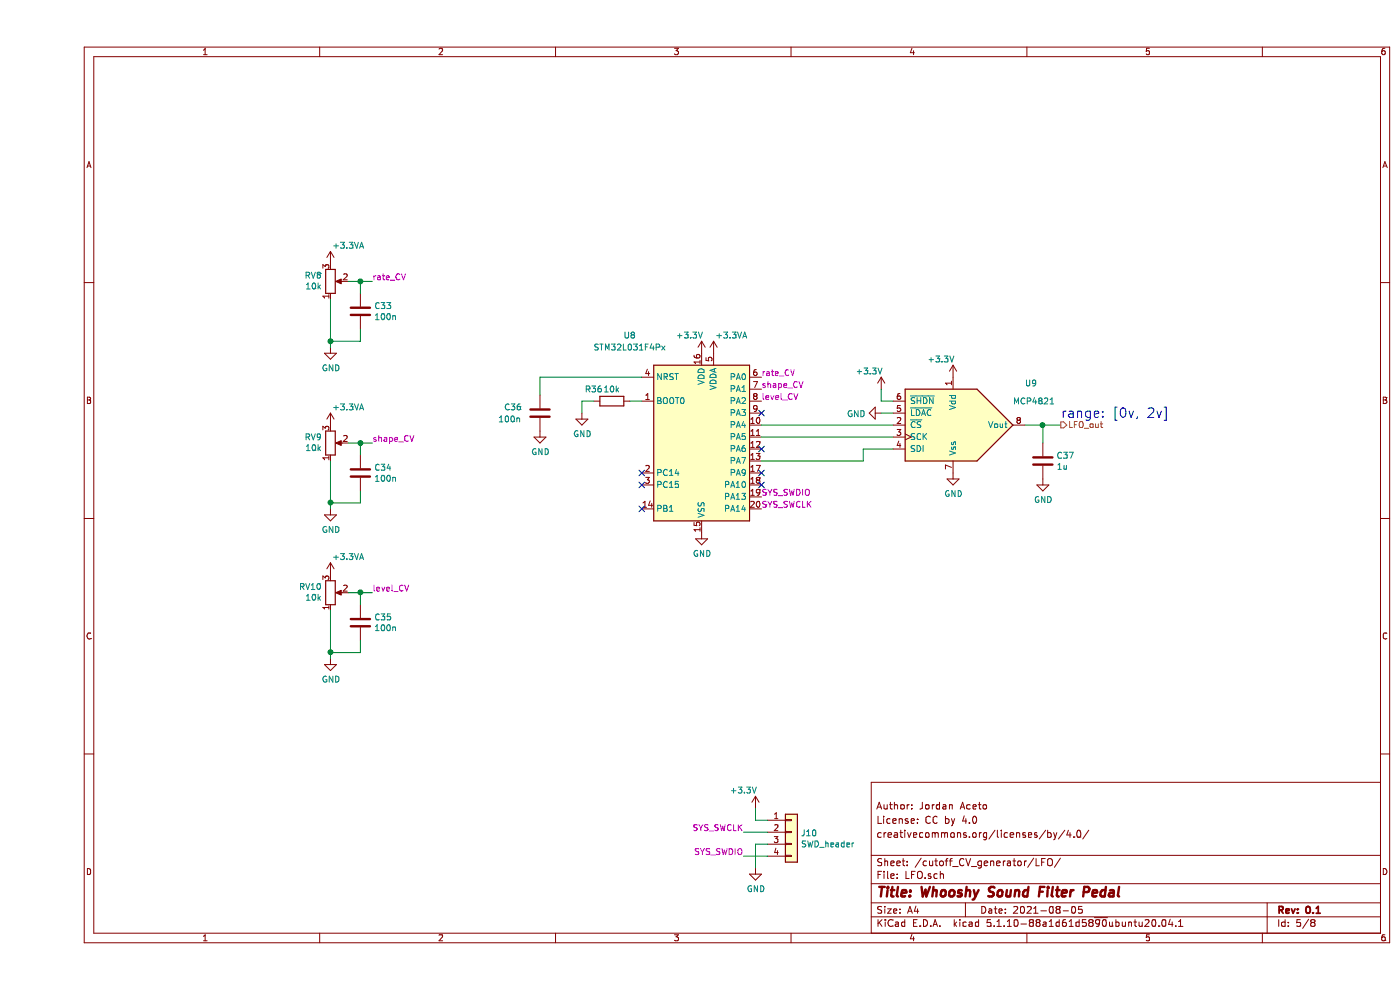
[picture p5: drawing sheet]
EESchema Schematic File Version 4
EELAYER 30 0
EELAYER END
$Descr A4 11693 8268
encoding utf-8
Sheet 5 8
Title "Whooshy Sound Filter Pedal"
Date "2021-08-05"
Rev "0.1"
Comp ""
Comment1 "creativecommons.org/licenses/by/4.0/"
Comment2 "License: CC by 4.0"
Comment3 "Author: Jordan Aceto"
Comment4 ""
$EndDescr
Text HLabel 8550 3550 2    50   Output ~ 0
LFO_out
$Comp
L MCU_ST_STM32L0:STM32L031F4Px U8
U 1 1
P 5550 3650
F 0 "U8" H 4950 4500 50  0000 C CNN
F 1 "STM32L031F4Px" H 4950 4400 50  0000 C CNN
F 2 "Package_SO:TSSOP-20_4.4x6.5mm_P0.65mm" H 5150 2950 50  0001 R CNN
F 3 "http://www.st.com/st-web-ui/static/active/en/resource/technical/document/datasheet/DM00140359.pdf" H 5550 3650 50  0001 C CNN
	1    5550 3650
	1    0    0    -1  
$EndComp
$Comp
L power:+3.3VA #PWR062
U 1 1
P 5650 2950
F 0 "#PWR062" H 5650 2800 50  0001 C CNN
F 1 "+3.3VA" H 5800 3100 50  0000 C CNN
F 2 "" H 5650 2950 50  0001 C CNN
F 3 "" H 5650 2950 50  0001 C CNN
	1    5650 2950
	1    0    0    -1  
$EndComp
$Comp
L power:+3.3V #PWR060
U 1 1
P 5550 2950
F 0 "#PWR060" H 5550 2800 50  0001 C CNN
F 1 "+3.3V" H 5450 3100 50  0000 C CNN
F 2 "" H 5550 2950 50  0001 C CNN
F 3 "" H 5550 2950 50  0001 C CNN
	1    5550 2950
	1    0    0    -1  
$EndComp
$Comp
L power:GND #PWR061
U 1 1
P 5550 4450
F 0 "#PWR061" H 5550 4200 50  0001 C CNN
F 1 "GND" H 5555 4277 50  0000 C CNN
F 2 "" H 5550 4450 50  0001 C CNN
F 3 "" H 5550 4450 50  0001 C CNN
	1    5550 4450
	1    0    0    -1  
$EndComp
$Comp
L Device:C C36
U 1 1
P 4200 3450
F 0 "C36" H 3900 3500 50  0000 L CNN
F 1 "100n" H 3850 3400 50  0000 L CNN
F 2 "Capacitor_SMD:C_0805_2012Metric" H 4238 3300 50  0001 C CNN
F 3 "~" H 4200 3450 50  0001 C CNN
	1    4200 3450
	1    0    0    -1  
$EndComp
$Comp
L Device:R R36
U 1 1
P 4800 3350
F 0 "R36" V 4700 3200 50  0000 C CNN
F 1 "10k" V 4700 3350 50  0000 C CNN
F 2 "Resistor_SMD:R_0805_2012Metric" V 4730 3350 50  0001 C CNN
F 3 "~" H 4800 3350 50  0001 C CNN
	1    4800 3350
	0    1    1    0   
$EndComp
Wire Wire Line
	4200 3300 4200 3150
Wire Wire Line
	4200 3150 5050 3150
Wire Wire Line
	5050 3350 4950 3350
$Comp
L power:GND #PWR058
U 1 1
P 4200 3600
F 0 "#PWR058" H 4200 3350 50  0001 C CNN
F 1 "GND" H 4205 3427 50  0000 C CNN
F 2 "" H 4200 3600 50  0001 C CNN
F 3 "" H 4200 3600 50  0001 C CNN
	1    4200 3600
	1    0    0    -1  
$EndComp
$Comp
L power:GND #PWR059
U 1 1
P 4550 3450
F 0 "#PWR059" H 4550 3200 50  0001 C CNN
F 1 "GND" H 4555 3277 50  0000 C CNN
F 2 "" H 4550 3450 50  0001 C CNN
F 3 "" H 4550 3450 50  0001 C CNN
	1    4550 3450
	1    0    0    -1  
$EndComp
Wire Wire Line
	4550 3450 4550 3350
Wire Wire Line
	4550 3350 4650 3350
$Comp
L power:+3.3V #PWR066
U 1 1
P 7650 3150
F 0 "#PWR066" H 7650 3000 50  0001 C CNN
F 1 "+3.3V" H 7550 3300 50  0000 C CNN
F 2 "" H 7650 3150 50  0001 C CNN
F 3 "" H 7650 3150 50  0001 C CNN
	1    7650 3150
	1    0    0    -1  
$EndComp
$Comp
L power:GND #PWR067
U 1 1
P 7650 3950
F 0 "#PWR067" H 7650 3700 50  0001 C CNN
F 1 "GND" H 7655 3777 50  0000 C CNN
F 2 "" H 7650 3950 50  0001 C CNN
F 3 "" H 7650 3950 50  0001 C CNN
	1    7650 3950
	1    0    0    -1  
$EndComp
$Comp
L Analog_DAC:MCP4821 U9
U 1 1
P 7650 3550
F 0 "U9" H 8250 3900 50  0000 L CNN
F 1 "MCP4821" H 8150 3750 50  0000 L CNN
F 2 "Package_SO:MSOP-8_3x3mm_P0.65mm" H 8550 3450 50  0001 C CNN
F 3 "http://ww1.microchip.com/downloads/en/DeviceDoc/22244B.pdf" H 8550 3450 50  0001 C CNN
	1    7650 3550
	1    0    0    -1  
$EndComp
Wire Wire Line
	7150 3550 6050 3550
Wire Wire Line
	6050 3650 7150 3650
Wire Wire Line
	7150 3750 6900 3750
Wire Wire Line
	6900 3750 6900 3850
Wire Wire Line
	6900 3850 6050 3850
Wire Wire Line
	7150 3350 7050 3350
Wire Wire Line
	7050 3450 7150 3450
$Comp
L Device:R_POT RV8
U 1 1
P 2450 2350
F 0 "RV8" H 2380 2304 50  0000 R CNN
F 1 "10k" H 2380 2395 50  0000 R CNN
F 2 "Potentiometer_THT:Potentiometer_Alpha_RD901F-40-00D_Single_Vertical" H 2450 2350 50  0001 C CNN
F 3 "~" H 2450 2350 50  0001 C CNN
	1    2450 2350
	1    0    0    1   
$EndComp
$Comp
L power:+3.3VA #PWR052
U 1 1
P 2450 2200
F 0 "#PWR052" H 2450 2050 50  0001 C CNN
F 1 "+3.3VA" H 2600 2350 50  0000 C CNN
F 2 "" H 2450 2200 50  0001 C CNN
F 3 "" H 2450 2200 50  0001 C CNN
	1    2450 2200
	1    0    0    -1  
$EndComp
$Comp
L power:GND #PWR053
U 1 1
P 2450 2900
F 0 "#PWR053" H 2450 2650 50  0001 C CNN
F 1 "GND" H 2455 2727 50  0000 C CNN
F 2 "" H 2450 2900 50  0001 C CNN
F 3 "" H 2450 2900 50  0001 C CNN
	1    2450 2900
	1    0    0    -1  
$EndComp
$Comp
L Device:C C33
U 1 1
P 2700 2600
F 0 "C33" H 2815 2646 50  0000 L CNN
F 1 "100n" H 2815 2555 50  0000 L CNN
F 2 "Capacitor_SMD:C_0805_2012Metric" H 2738 2450 50  0001 C CNN
F 3 "~" H 2700 2600 50  0001 C CNN
	1    2700 2600
	1    0    0    -1  
$EndComp
Wire Wire Line
	2450 2500 2450 2850
Wire Wire Line
	2700 2750 2700 2850
Wire Wire Line
	2700 2850 2450 2850
Connection ~ 2450 2850
Wire Wire Line
	2450 2850 2450 2900
Wire Wire Line
	2700 2450 2700 2350
Wire Wire Line
	2700 2350 2600 2350
$Comp
L Device:R_POT RV9
U 1 1
P 2450 3700
F 0 "RV9" H 2380 3654 50  0000 R CNN
F 1 "10k" H 2380 3745 50  0000 R CNN
F 2 "Potentiometer_THT:Potentiometer_Alpha_RD901F-40-00D_Single_Vertical" H 2450 3700 50  0001 C CNN
F 3 "~" H 2450 3700 50  0001 C CNN
	1    2450 3700
	1    0    0    1   
$EndComp
$Comp
L power:+3.3VA #PWR054
U 1 1
P 2450 3550
F 0 "#PWR054" H 2450 3400 50  0001 C CNN
F 1 "+3.3VA" H 2600 3700 50  0000 C CNN
F 2 "" H 2450 3550 50  0001 C CNN
F 3 "" H 2450 3550 50  0001 C CNN
	1    2450 3550
	1    0    0    -1  
$EndComp
$Comp
L power:GND #PWR055
U 1 1
P 2450 4250
F 0 "#PWR055" H 2450 4000 50  0001 C CNN
F 1 "GND" H 2455 4077 50  0000 C CNN
F 2 "" H 2450 4250 50  0001 C CNN
F 3 "" H 2450 4250 50  0001 C CNN
	1    2450 4250
	1    0    0    -1  
$EndComp
$Comp
L Device:C C34
U 1 1
P 2700 3950
F 0 "C34" H 2815 3996 50  0000 L CNN
F 1 "100n" H 2815 3905 50  0000 L CNN
F 2 "Capacitor_SMD:C_0805_2012Metric" H 2738 3800 50  0001 C CNN
F 3 "~" H 2700 3950 50  0001 C CNN
	1    2700 3950
	1    0    0    -1  
$EndComp
Wire Wire Line
	2450 3850 2450 4200
Wire Wire Line
	2700 4100 2700 4200
Wire Wire Line
	2700 4200 2450 4200
Connection ~ 2450 4200
Wire Wire Line
	2450 4200 2450 4250
Wire Wire Line
	2700 3800 2700 3700
Wire Wire Line
	2700 3700 2600 3700
Wire Wire Line
	2800 2350 2700 2350
Connection ~ 2700 2350
Wire Wire Line
	2800 3700 2700 3700
Connection ~ 2700 3700
$Comp
L Connector_Generic:Conn_01x04 J10
U 1 1
P 6300 6950
F 0 "J10" H 6380 6942 50  0000 L CNN
F 1 "SWD_header" H 6380 6851 50  0000 L CNN
F 2 "Connector_PinHeader_2.54mm:PinHeader_1x04_P2.54mm_Vertical" H 6300 6950 50  0001 C CNN
F 3 "~" H 6300 6950 50  0001 C CNN
	1    6300 6950
	1    0    0    -1  
$EndComp
$Comp
L power:+3.3V #PWR063
U 1 1
P 6000 6750
F 0 "#PWR063" H 6000 6600 50  0001 C CNN
F 1 "+3.3V" H 5900 6900 50  0000 C CNN
F 2 "" H 6000 6750 50  0001 C CNN
F 3 "" H 6000 6750 50  0001 C CNN
	1    6000 6750
	1    0    0    -1  
$EndComp
Wire Wire Line
	6000 6750 6000 6850
Wire Wire Line
	6000 6850 6100 6850
$Comp
L power:GND #PWR064
U 1 1
P 6000 7250
F 0 "#PWR064" H 6000 7000 50  0001 C CNN
F 1 "GND" H 6005 7077 50  0000 C CNN
F 2 "" H 6000 7250 50  0001 C CNN
F 3 "" H 6000 7250 50  0001 C CNN
	1    6000 7250
	1    0    0    -1  
$EndComp
Wire Wire Line
	6000 7250 6000 7050
Wire Wire Line
	6000 7050 6100 7050
Text Label 6050 4150 0    50   ~ 0
SYS_SWDIO
Text Label 6050 4250 0    50   ~ 0
SYS_SWCLK
Text Label 5900 6950 2    50   ~ 0
SYS_SWCLK
Wire Wire Line
	5900 6950 6100 6950
Text Label 5900 7150 2    50   ~ 0
SYS_SWDIO
Wire Wire Line
	5900 7150 6100 7150
NoConn ~ 6050 3450
NoConn ~ 6050 3950
NoConn ~ 6050 4050
NoConn ~ 5050 3950
NoConn ~ 5050 4050
NoConn ~ 5050 4250
$Comp
L Device:R_POT RV10
U 1 1
P 2450 4950
F 0 "RV10" H 2380 4904 50  0000 R CNN
F 1 "10k" H 2380 4995 50  0000 R CNN
F 2 "Potentiometer_THT:Potentiometer_Alpha_RD901F-40-00D_Single_Vertical" H 2450 4950 50  0001 C CNN
F 3 "~" H 2450 4950 50  0001 C CNN
	1    2450 4950
	1    0    0    1   
$EndComp
$Comp
L power:+3.3VA #PWR056
U 1 1
P 2450 4800
F 0 "#PWR056" H 2450 4650 50  0001 C CNN
F 1 "+3.3VA" H 2600 4950 50  0000 C CNN
F 2 "" H 2450 4800 50  0001 C CNN
F 3 "" H 2450 4800 50  0001 C CNN
	1    2450 4800
	1    0    0    -1  
$EndComp
$Comp
L power:GND #PWR057
U 1 1
P 2450 5500
F 0 "#PWR057" H 2450 5250 50  0001 C CNN
F 1 "GND" H 2455 5327 50  0000 C CNN
F 2 "" H 2450 5500 50  0001 C CNN
F 3 "" H 2450 5500 50  0001 C CNN
	1    2450 5500
	1    0    0    -1  
$EndComp
$Comp
L Device:C C35
U 1 1
P 2700 5200
F 0 "C35" H 2815 5246 50  0000 L CNN
F 1 "100n" H 2815 5155 50  0000 L CNN
F 2 "Capacitor_SMD:C_0805_2012Metric" H 2738 5050 50  0001 C CNN
F 3 "~" H 2700 5200 50  0001 C CNN
	1    2700 5200
	1    0    0    -1  
$EndComp
Wire Wire Line
	2450 5100 2450 5450
Wire Wire Line
	2700 5350 2700 5450
Wire Wire Line
	2700 5450 2450 5450
Connection ~ 2450 5450
Wire Wire Line
	2450 5450 2450 5500
Wire Wire Line
	2700 5050 2700 4950
Wire Wire Line
	2700 4950 2600 4950
Wire Wire Line
	2800 4950 2700 4950
Connection ~ 2700 4950
Text Label 2800 2350 0    50   ~ 0
rate_CV
Text Label 2800 4950 0    50   ~ 0
level_CV
Text Label 2800 3700 0    50   ~ 0
shape_CV
Text Label 6050 3350 0    50   ~ 0
level_CV
Text Label 6050 3250 0    50   ~ 0
shape_CV
Text Label 6050 3150 0    50   ~ 0
rate_CV
$Comp
L Device:C C37
U 1 1
P 8400 3850
F 0 "C37" H 8515 3896 50  0000 L CNN
F 1 "1u" H 8515 3805 50  0000 L CNN
F 2 "Capacitor_SMD:C_0805_2012Metric" H 8438 3700 50  0001 C CNN
F 3 "~" H 8400 3850 50  0001 C CNN
	1    8400 3850
	1    0    0    -1  
$EndComp
$Comp
L power:GND #PWR068
U 1 1
P 8400 4000
F 0 "#PWR068" H 8400 3750 50  0001 C CNN
F 1 "GND" H 8405 3827 50  0000 C CNN
F 2 "" H 8400 4000 50  0001 C CNN
F 3 "" H 8400 4000 50  0001 C CNN
	1    8400 4000
	1    0    0    -1  
$EndComp
Wire Wire Line
	8550 3550 8400 3550
Wire Wire Line
	8400 3700 8400 3550
Connection ~ 8400 3550
Wire Wire Line
	8400 3550 8250 3550
NoConn ~ 6050 3750
Text Notes 8550 3500 0    79   ~ 0
range: [0v, 2v]
$Comp
L power:GND #PWR065
U 1 1
P 7050 3450
F 0 "#PWR065" H 7050 3200 50  0001 C CNN
F 1 "GND" V 7055 3322 50  0000 R CNN
F 2 "" H 7050 3450 50  0001 C CNN
F 3 "" H 7050 3450 50  0001 C CNN
	1    7050 3450
	0    1    1    0   
$EndComp
$Comp
L power:+3.3V #PWR0104
U 1 1
P 7050 3250
F 0 "#PWR0104" H 7050 3100 50  0001 C CNN
F 1 "+3.3V" H 6950 3400 50  0000 C CNN
F 2 "" H 7050 3250 50  0001 C CNN
F 3 "" H 7050 3250 50  0001 C CNN
	1    7050 3250
	1    0    0    -1  
$EndComp
Wire Wire Line
	7050 3250 7050 3350
$EndSCHEMATC
